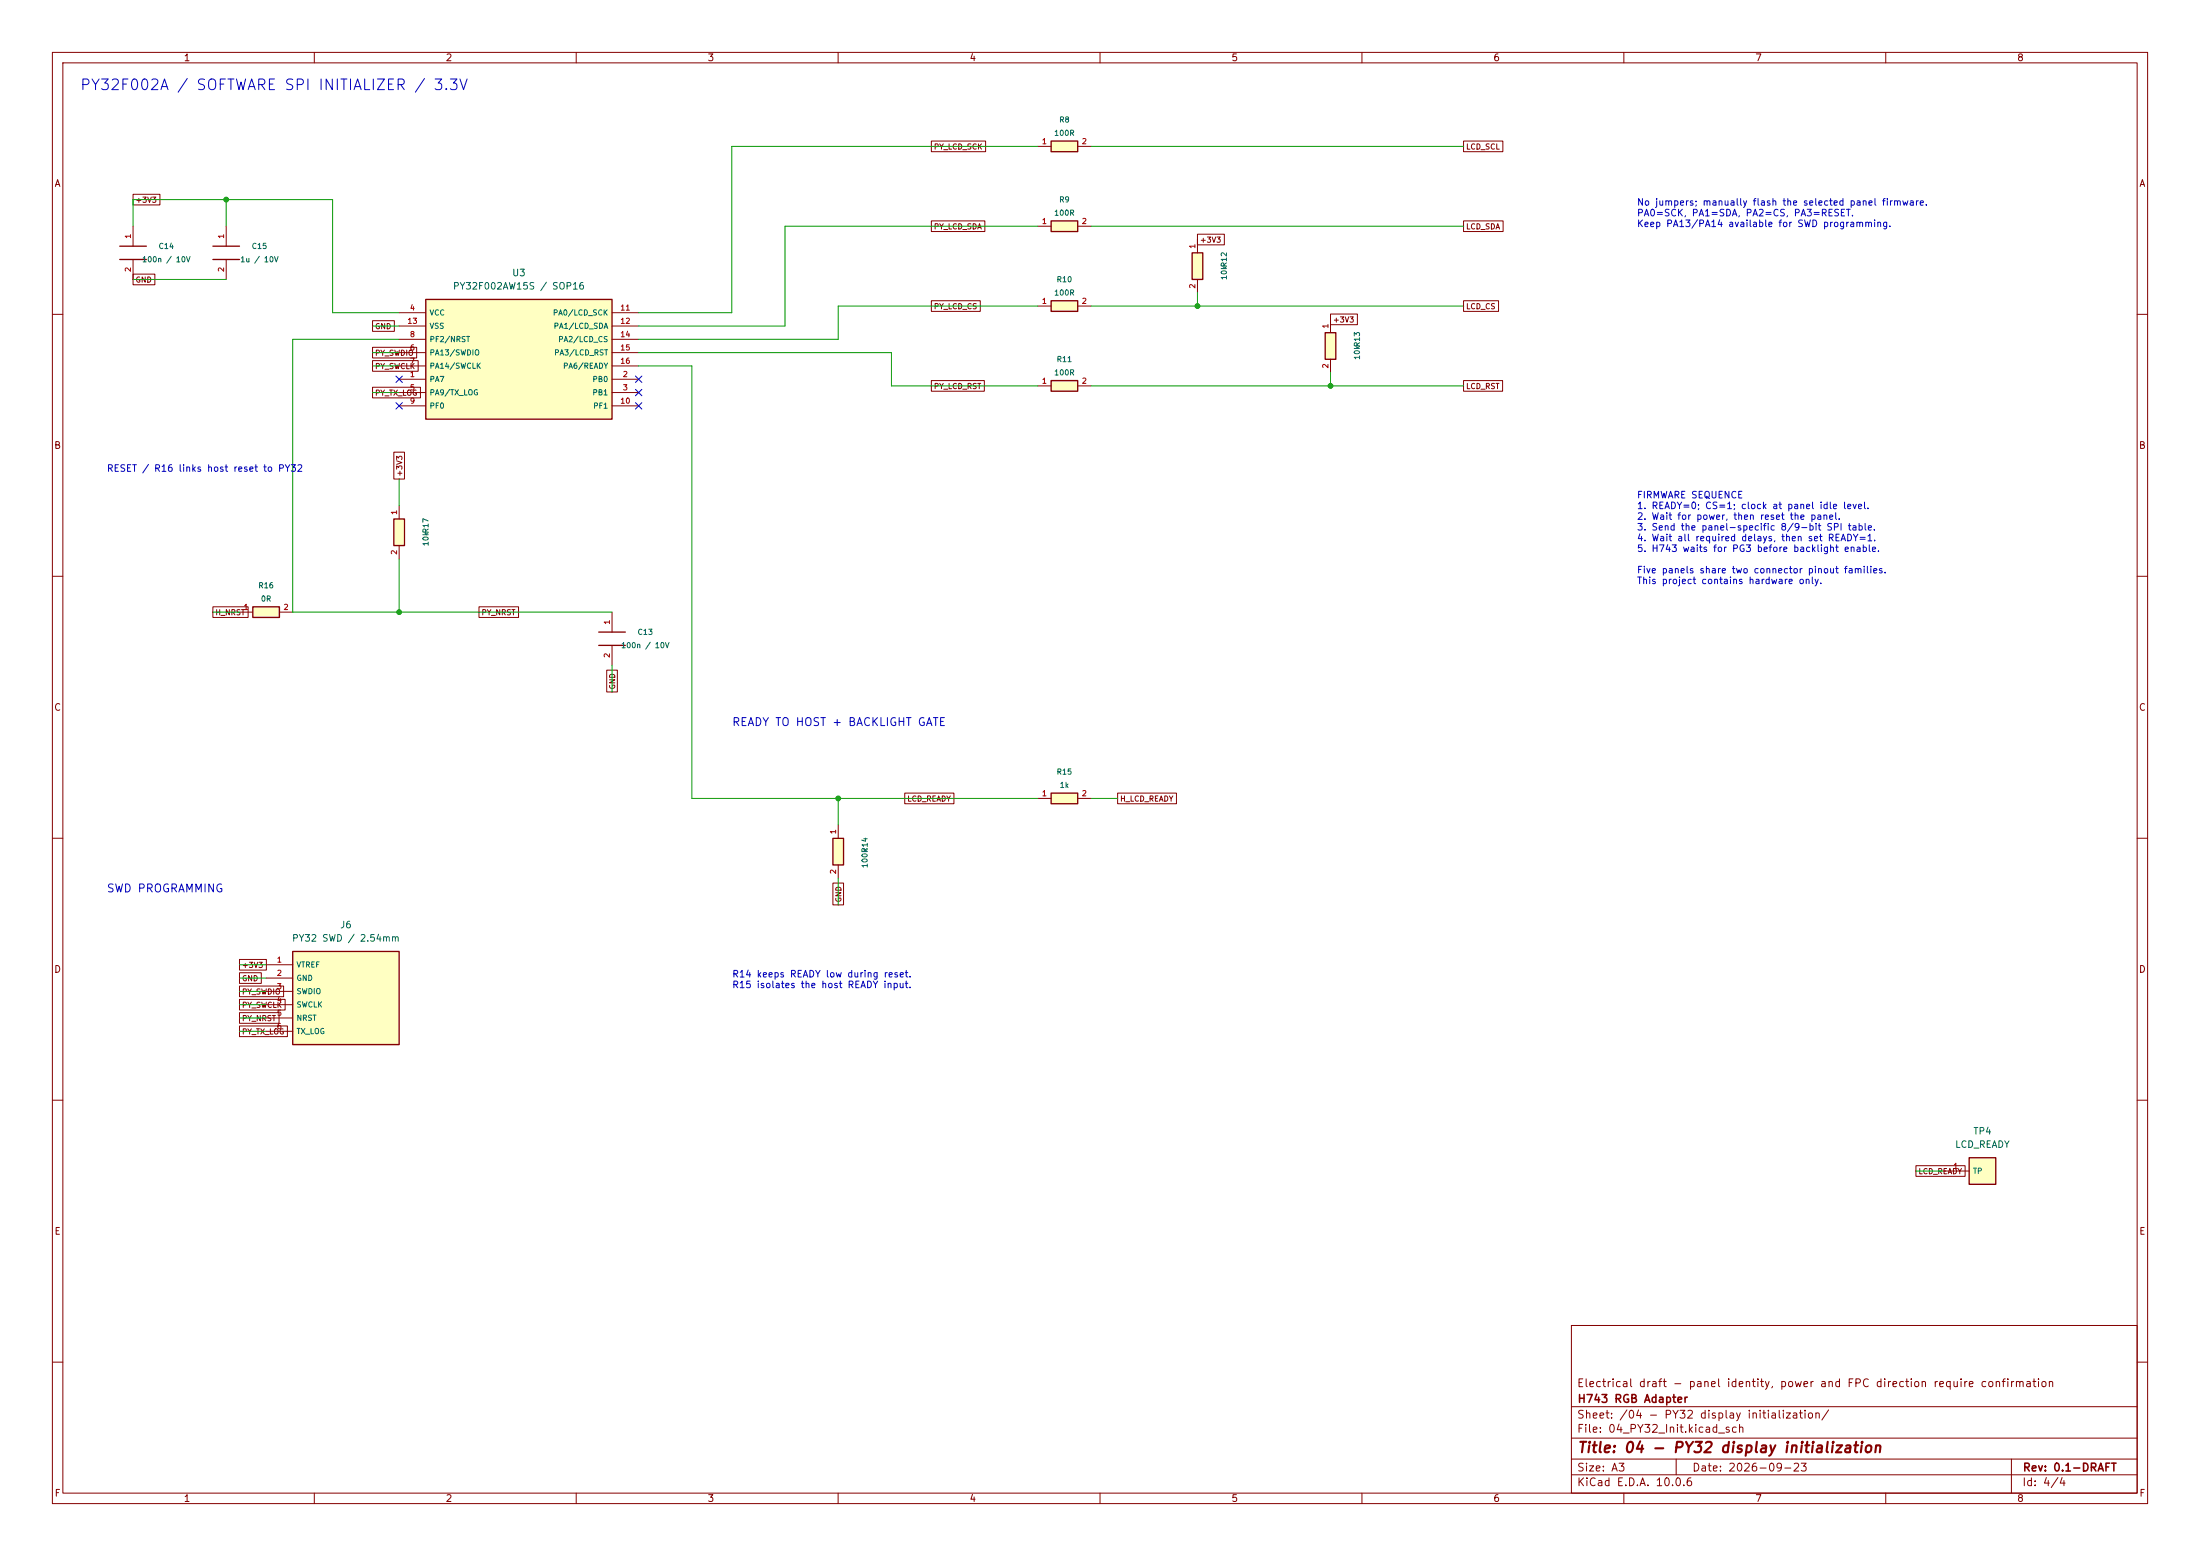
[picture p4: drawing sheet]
(kicad_sch
 (version 20260306)
 (generator "eeschema")
 (generator_version "10.0")
 (paper "A3")
 (title_block
  (title "04 - PY32 display initialization")
  (date "2026-09-23")
  (rev "0.1-DRAFT")
  (company "H743 RGB Adapter")
  (comment 1 "Electrical draft - panel identity, power and FPC direction require confirmation"))
 (lib_symbols
  (symbol "Adapter:C"
   (pin_names
    (offset 0.635) (hide yes)) (exclude_from_sim no) (in_bom yes) (on_board yes)
   (in_pos_files yes)
   (duplicate_pin_numbers_are_jumpers no)
   (property "Reference" "C" (at 0 5.08 0) (show_name no) (do_not_autoplace no) (effects (font (size 1.27 1.27))))
   (property "Value" "C" (at 0 2.54 0) (show_name no) (do_not_autoplace no) (effects (font (size 1.27 1.27))))
   (property "Footprint" "" (at 0 0 0) (show_name no) (do_not_autoplace no) (hide yes) (effects (font (size 1.27 1.27))))
   (property "Datasheet" "" (at 0 0 0) (show_name no) (do_not_autoplace no) (hide yes) (effects (font (size 1.27 1.27))))
   (property "Description" "" (at 0 0 0) (show_name no) (do_not_autoplace no) (hide yes) (effects (font (size 1.27 1.27))))
   (symbol "C_0_1"
    (polyline (pts (xy -2.54 1.27) (xy 2.54 1.27)) (stroke (width 0.254) (type default)) (fill (type none)))
    (polyline (pts (xy -2.54 -1.27) (xy 2.54 -1.27)) (stroke (width 0.254) (type default)) (fill (type none))))
   (symbol "C_1_1"
    (pin passive line (at 0 5.08 270) (length 3.81) (name "" (effects (font (size 1.016 1.016)))) (number "1" (effects (font (size 1.016 1.016)))))
    (pin passive line (at 0 -5.08 90) (length 3.81) (name "" (effects (font (size 1.016 1.016)))) (number "2" (effects (font (size 1.016 1.016))))))
   (embedded_fonts no))
  (symbol "Adapter:PY32F002AW15S"
   (pin_names
    (offset 0.635)) (exclude_from_sim no) (in_bom yes) (on_board yes)
   (in_pos_files yes)
   (duplicate_pin_numbers_are_jumpers no)
   (property "Reference" "U" (at 0 16.51 0) (show_name no) (do_not_autoplace no) (effects (font (size 1.27 1.27))))
   (property "Value" "PY32F002AW15S" (at 0 13.97 0) (show_name no) (do_not_autoplace no) (effects (font (size 1.27 1.27))))
   (property "Footprint" "" (at 0 0 0) (show_name no) (do_not_autoplace no) (hide yes) (effects (font (size 1.27 1.27))))
   (property "Datasheet" "" (at 0 0 0) (show_name no) (do_not_autoplace no) (hide yes) (effects (font (size 1.27 1.27))))
   (property "Description" "Puya PY32F002AW15S, SOP16 150mil; GPIO SPI supports 8/9 bit protocol when firmware configured." (at 0 0 0) (show_name no) (do_not_autoplace no) (hide yes) (effects (font (size 1.27 1.27))))
   (symbol "PY32F002AW15S_0_1"
    (rectangle (start -17.78 11.43) (end 17.78 -11.43) (stroke (width 0.254) (type default)) (fill (type background))))
   (symbol "PY32F002AW15S_1_1"
    (pin bidirectional line (at -22.86 -3.81 0) (length 5.08) (name "PA7" (effects (font (size 1.016 1.016)))) (number "1" (effects (font (size 1.016 1.016)))))
    (pin bidirectional line (at 22.86 -3.81 180) (length 5.08) (name "PB0" (effects (font (size 1.016 1.016)))) (number "2" (effects (font (size 1.016 1.016)))))
    (pin bidirectional line (at 22.86 -6.35 180) (length 5.08) (name "PB1" (effects (font (size 1.016 1.016)))) (number "3" (effects (font (size 1.016 1.016)))))
    (pin power_in line (at -22.86 8.89 0) (length 5.08) (name "VCC" (effects (font (size 1.016 1.016)))) (number "4" (effects (font (size 1.016 1.016)))))
    (pin bidirectional line (at -22.86 -6.35 0) (length 5.08) (name "PA9/TX_LOG" (effects (font (size 1.016 1.016)))) (number "5" (effects (font (size 1.016 1.016)))))
    (pin bidirectional line (at -22.86 1.27 0) (length 5.08) (name "PA13/SWDIO" (effects (font (size 1.016 1.016)))) (number "6" (effects (font (size 1.016 1.016)))))
    (pin input line (at -22.86 -1.27 0) (length 5.08) (name "PA14/SWCLK" (effects (font (size 1.016 1.016)))) (number "7" (effects (font (size 1.016 1.016)))))
    (pin input line (at -22.86 3.81 0) (length 5.08) (name "PF2/NRST" (effects (font (size 1.016 1.016)))) (number "8" (effects (font (size 1.016 1.016)))))
    (pin bidirectional line (at -22.86 -8.89 0) (length 5.08) (name "PF0" (effects (font (size 1.016 1.016)))) (number "9" (effects (font (size 1.016 1.016)))))
    (pin bidirectional line (at 22.86 -8.89 180) (length 5.08) (name "PF1" (effects (font (size 1.016 1.016)))) (number "10" (effects (font (size 1.016 1.016)))))
    (pin bidirectional line (at 22.86 8.89 180) (length 5.08) (name "PA0/LCD_SCK" (effects (font (size 1.016 1.016)))) (number "11" (effects (font (size 1.016 1.016)))))
    (pin bidirectional line (at 22.86 6.35 180) (length 5.08) (name "PA1/LCD_SDA" (effects (font (size 1.016 1.016)))) (number "12" (effects (font (size 1.016 1.016)))))
    (pin power_in line (at -22.86 6.35 0) (length 5.08) (name "VSS" (effects (font (size 1.016 1.016)))) (number "13" (effects (font (size 1.016 1.016)))))
    (pin bidirectional line (at 22.86 3.81 180) (length 5.08) (name "PA2/LCD_CS" (effects (font (size 1.016 1.016)))) (number "14" (effects (font (size 1.016 1.016)))))
    (pin bidirectional line (at 22.86 1.27 180) (length 5.08) (name "PA3/LCD_RST" (effects (font (size 1.016 1.016)))) (number "15" (effects (font (size 1.016 1.016)))))
    (pin bidirectional line (at 22.86 -1.27 180) (length 5.08) (name "PA6/READY" (effects (font (size 1.016 1.016)))) (number "16" (effects (font (size 1.016 1.016))))))
   (embedded_fonts no))
  (symbol "Adapter:R"
   (pin_names
    (offset 0.635) (hide yes)) (exclude_from_sim no) (in_bom yes) (on_board yes)
   (in_pos_files yes)
   (duplicate_pin_numbers_are_jumpers no)
   (property "Reference" "R" (at 0 5.08 0) (show_name no) (do_not_autoplace no) (effects (font (size 1.27 1.27))))
   (property "Value" "R" (at 0 2.54 0) (show_name no) (do_not_autoplace no) (effects (font (size 1.27 1.27))))
   (property "Footprint" "" (at 0 0 0) (show_name no) (do_not_autoplace no) (hide yes) (effects (font (size 1.27 1.27))))
   (property "Datasheet" "" (at 0 0 0) (show_name no) (do_not_autoplace no) (hide yes) (effects (font (size 1.27 1.27))))
   (property "Description" "" (at 0 0 0) (show_name no) (do_not_autoplace no) (hide yes) (effects (font (size 1.27 1.27))))
   (symbol "R_0_1"
    (rectangle (start -2.54 1.016) (end 2.54 -1.016) (stroke (width 0.254) (type default)) (fill (type background))))
   (symbol "R_1_1"
    (pin passive line (at -5.08 0 0) (length 2.54) (name "" (effects (font (size 1.016 1.016)))) (number "1" (effects (font (size 1.016 1.016)))))
    (pin passive line (at 5.08 0 180) (length 2.54) (name "" (effects (font (size 1.016 1.016)))) (number "2" (effects (font (size 1.016 1.016))))))
   (embedded_fonts no))
  (symbol "Adapter:SWD6"
   (pin_names
    (offset 0.635)) (exclude_from_sim no) (in_bom yes) (on_board yes)
   (in_pos_files yes)
   (duplicate_pin_numbers_are_jumpers no)
   (property "Reference" "J" (at 0 13.97 0) (show_name no) (do_not_autoplace no) (effects (font (size 1.27 1.27))))
   (property "Value" "SWD6" (at 0 11.43 0) (show_name no) (do_not_autoplace no) (effects (font (size 1.27 1.27))))
   (property "Footprint" "" (at 0 0 0) (show_name no) (do_not_autoplace no) (hide yes) (effects (font (size 1.27 1.27))))
   (property "Datasheet" "" (at 0 0 0) (show_name no) (do_not_autoplace no) (hide yes) (effects (font (size 1.27 1.27))))
   (property "Description" "" (at 0 0 0) (show_name no) (do_not_autoplace no) (hide yes) (effects (font (size 1.27 1.27))))
   (symbol "SWD6_0_1"
    (rectangle (start -10.16 8.89) (end 10.16 -8.89) (stroke (width 0.254) (type default)) (fill (type background))))
   (symbol "SWD6_1_1"
    (pin passive line (at -15.24 6.35 0) (length 5.08) (name "VTREF" (effects (font (size 1.016 1.016)))) (number "1" (effects (font (size 1.016 1.016)))))
    (pin passive line (at -15.24 3.81 0) (length 5.08) (name "GND" (effects (font (size 1.016 1.016)))) (number "2" (effects (font (size 1.016 1.016)))))
    (pin passive line (at -15.24 1.27 0) (length 5.08) (name "SWDIO" (effects (font (size 1.016 1.016)))) (number "3" (effects (font (size 1.016 1.016)))))
    (pin passive line (at -15.24 -1.27 0) (length 5.08) (name "SWCLK" (effects (font (size 1.016 1.016)))) (number "4" (effects (font (size 1.016 1.016)))))
    (pin passive line (at -15.24 -3.81 0) (length 5.08) (name "NRST" (effects (font (size 1.016 1.016)))) (number "5" (effects (font (size 1.016 1.016)))))
    (pin passive line (at -15.24 -6.35 0) (length 5.08) (name "TX_LOG" (effects (font (size 1.016 1.016)))) (number "6" (effects (font (size 1.016 1.016))))))
   (embedded_fonts no))
  (symbol "Adapter:TESTPOINT"
   (pin_names
    (offset 0.635)) (exclude_from_sim no) (in_bom yes) (on_board yes)
   (in_pos_files yes)
   (duplicate_pin_numbers_are_jumpers no)
   (property "Reference" "TP" (at 0 7.62 0) (show_name no) (do_not_autoplace no) (effects (font (size 1.27 1.27))))
   (property "Value" "TESTPOINT" (at 0 5.08 0) (show_name no) (do_not_autoplace no) (effects (font (size 1.27 1.27))))
   (property "Footprint" "" (at 0 0 0) (show_name no) (do_not_autoplace no) (hide yes) (effects (font (size 1.27 1.27))))
   (property "Datasheet" "" (at 0 0 0) (show_name no) (do_not_autoplace no) (hide yes) (effects (font (size 1.27 1.27))))
   (property "Description" "" (at 0 0 0) (show_name no) (do_not_autoplace no) (hide yes) (effects (font (size 1.27 1.27))))
   (symbol "TESTPOINT_0_1"
    (rectangle (start -2.54 2.54) (end 2.54 -2.54) (stroke (width 0.254) (type default)) (fill (type background))))
   (symbol "TESTPOINT_1_1"
    (pin passive line (at -7.62 0 0) (length 5.08) (name "TP" (effects (font (size 1.016 1.016)))) (number "1" (effects (font (size 1.016 1.016))))))
   (embedded_fonts no)))
 (text "RESET / R16 links host reset to PY32"
  (exclude_from_sim no)
  (at 20.32 88.9 0)
  (effects (font (size 1.27 1.27)) (justify left top)))
 (text "READY TO HOST + BACKLIGHT GATE"
  (exclude_from_sim no)
  (at 139.7 137.16 0)
  (effects (font (size 1.524 1.524)) (justify left top)))
 (text "No jumpers; manually flash the selected panel firmware.\nPA0=SCK, PA1=SDA, PA2=CS, PA3=RESET.\nKeep PA13/PA14 available for SWD programming."
  (exclude_from_sim no)
  (at 312.42 38.1 0)
  (effects (font (size 1.27 1.27)) (justify left top)))
 (text "R14 keeps READY low during reset.\nR15 isolates the host READY input."
  (exclude_from_sim no)
  (at 139.7 185.42 0)
  (effects (font (size 1.27 1.27)) (justify left top)))
 (text "PY32F002A / SOFTWARE SPI INITIALIZER / 3.3V"
  (exclude_from_sim no)
  (at 15.24 15.24 0)
  (effects (font (size 2.032 2.032)) (justify left top)))
 (text "SWD PROGRAMMING"
  (exclude_from_sim no)
  (at 20.32 168.91 0)
  (effects (font (size 1.524 1.524)) (justify left top)))
 (text "FIRMWARE SEQUENCE\n1. READY=0; CS=1; clock at panel idle level.\n2. Wait for power, then reset the panel.\n3. Send the panel-specific 8/9-bit SPI table.\n4. Wait all required delays, then set READY=1.\n5. H743 waits for PG3 before backlight enable.\n\nFive panels share two connector pinout families.\nThis project contains hardware only."
  (exclude_from_sim no)
  (at 312.42 93.98 0)
  (effects (font (size 1.27 1.27)) (justify left top)))
 (junction
  (at 43.18 38.1)
  (diameter 0)
  (color 0 0 0 0))
 (junction
  (at 254 73.66)
  (diameter 0)
  (color 0 0 0 0))
 (junction
  (at 76.2 116.84)
  (diameter 0)
  (color 0 0 0 0))
 (junction
  (at 228.6 58.42)
  (diameter 0)
  (color 0 0 0 0))
 (junction
  (at 160.02 152.4)
  (diameter 0)
  (color 0 0 0 0))
 (no_connect
  (at 121.92 72.39))
 (no_connect
  (at 121.92 77.47))
 (no_connect
  (at 121.92 74.93))
 (no_connect
  (at 76.2 72.39))
 (no_connect
  (at 76.2 77.47))
 (wire
  (pts (xy 63.5 38.1) (xy 63.5 59.69))
  (stroke (width 0) (type default)))
 (wire
  (pts (xy 170.18 73.66) (xy 198.12 73.66))
  (stroke (width 0) (type default)))
 (wire
  (pts (xy 121.92 69.85) (xy 132.08 69.85))
  (stroke (width 0) (type default)))
 (wire
  (pts (xy 160.02 167.64) (xy 160.02 172.72))
  (stroke (width 0) (type default)))
 (wire
  (pts (xy 121.92 59.69) (xy 139.7 59.69))
  (stroke (width 0) (type default)))
 (wire
  (pts (xy 121.92 67.31) (xy 170.18 67.31))
  (stroke (width 0) (type default)))
 (wire
  (pts (xy 43.18 43.18) (xy 43.18 38.1))
  (stroke (width 0) (type default)))
 (wire
  (pts (xy 208.28 152.4) (xy 213.36 152.4))
  (stroke (width 0) (type default)))
 (wire
  (pts (xy 149.86 43.18) (xy 198.12 43.18))
  (stroke (width 0) (type default)))
 (wire
  (pts (xy 132.08 69.85) (xy 132.08 152.4))
  (stroke (width 0) (type default)))
 (wire
  (pts (xy 170.18 67.31) (xy 170.18 73.66))
  (stroke (width 0) (type default)))
 (wire
  (pts (xy 50.8 184.15) (xy 45.72 184.15))
  (stroke (width 0) (type default)))
 (wire
  (pts (xy 76.2 69.85) (xy 71.12 69.85))
  (stroke (width 0) (type default)))
 (wire
  (pts (xy 50.8 196.85) (xy 45.72 196.85))
  (stroke (width 0) (type default)))
 (wire
  (pts (xy 208.28 27.94) (xy 279.4 27.94))
  (stroke (width 0) (type default)))
 (wire
  (pts (xy 160.02 58.42) (xy 198.12 58.42))
  (stroke (width 0) (type default)))
 (wire
  (pts (xy 139.7 59.69) (xy 139.7 27.94))
  (stroke (width 0) (type default)))
 (wire
  (pts (xy 50.8 194.31) (xy 45.72 194.31))
  (stroke (width 0) (type default)))
 (wire
  (pts (xy 76.2 64.77) (xy 55.88 64.77))
  (stroke (width 0) (type default)))
 (wire
  (pts (xy 121.92 62.23) (xy 149.86 62.23))
  (stroke (width 0) (type default)))
 (wire
  (pts (xy 228.6 55.88) (xy 228.6 58.42))
  (stroke (width 0) (type default)))
 (wire
  (pts (xy 149.86 62.23) (xy 149.86 43.18))
  (stroke (width 0) (type default)))
 (wire
  (pts (xy 370.84 223.52) (xy 365.76 223.52))
  (stroke (width 0) (type default)))
 (wire
  (pts (xy 45.72 116.84) (xy 40.64 116.84))
  (stroke (width 0) (type default)))
 (wire
  (pts (xy 121.92 64.77) (xy 160.02 64.77))
  (stroke (width 0) (type default)))
 (wire
  (pts (xy 50.8 186.69) (xy 45.72 186.69))
  (stroke (width 0) (type default)))
 (wire
  (pts (xy 55.88 64.77) (xy 55.88 116.84))
  (stroke (width 0) (type default)))
 (wire
  (pts (xy 76.2 96.52) (xy 76.2 91.44))
  (stroke (width 0) (type default)))
 (wire
  (pts (xy 50.8 189.23) (xy 45.72 189.23))
  (stroke (width 0) (type default)))
 (wire
  (pts (xy 76.2 67.31) (xy 71.12 67.31))
  (stroke (width 0) (type default)))
 (wire
  (pts (xy 25.4 53.34) (xy 43.18 53.34))
  (stroke (width 0) (type default)))
 (wire
  (pts (xy 139.7 27.94) (xy 198.12 27.94))
  (stroke (width 0) (type default)))
 (wire
  (pts (xy 50.8 191.77) (xy 45.72 191.77))
  (stroke (width 0) (type default)))
 (wire
  (pts (xy 25.4 38.1) (xy 63.5 38.1))
  (stroke (width 0) (type default)))
 (wire
  (pts (xy 132.08 152.4) (xy 198.12 152.4))
  (stroke (width 0) (type default)))
 (wire
  (pts (xy 76.2 62.23) (xy 71.12 62.23))
  (stroke (width 0) (type default)))
 (wire
  (pts (xy 254 71.12) (xy 254 73.66))
  (stroke (width 0) (type default)))
 (wire
  (pts (xy 160.02 64.77) (xy 160.02 58.42))
  (stroke (width 0) (type default)))
 (wire
  (pts (xy 208.28 58.42) (xy 279.4 58.42))
  (stroke (width 0) (type default)))
 (wire
  (pts (xy 116.84 127) (xy 116.84 132.08))
  (stroke (width 0) (type default)))
 (wire
  (pts (xy 208.28 73.66) (xy 279.4 73.66))
  (stroke (width 0) (type default)))
 (wire
  (pts (xy 76.2 74.93) (xy 71.12 74.93))
  (stroke (width 0) (type default)))
 (wire
  (pts (xy 63.5 59.69) (xy 76.2 59.69))
  (stroke (width 0) (type default)))
 (wire
  (pts (xy 55.88 116.84) (xy 116.84 116.84))
  (stroke (width 0) (type default)))
 (wire
  (pts (xy 208.28 43.18) (xy 279.4 43.18))
  (stroke (width 0) (type default)))
 (wire
  (pts (xy 76.2 106.68) (xy 76.2 116.84))
  (stroke (width 0) (type default)))
 (wire
  (pts (xy 160.02 157.48) (xy 160.02 152.4))
  (stroke (width 0) (type default)))
 (wire
  (pts (xy 25.4 43.18) (xy 25.4 38.1))
  (stroke (width 0) (type default)))
 (global_label "GND"
  (shape passive)
  (at 45.72 186.69 0)
  (effects (font (size 1.016 1.016)) (justify left))
  (property "Intersheetrefs" "${INTERSHEET_REFS}" (at 45.72 186.69 0) (hide yes) (show_name no) (do_not_autoplace no) (effects (font (size 1.27 1.27)))))
 (global_label "+3V3"
  (shape passive)
  (at 254 60.96 0)
  (effects (font (size 1.016 1.016)) (justify left))
  (property "Intersheetrefs" "${INTERSHEET_REFS}" (at 254 60.96 0) (hide yes) (show_name no) (do_not_autoplace no) (effects (font (size 1.27 1.27)))))
 (global_label "PY_SWCLK"
  (shape passive)
  (at 45.72 191.77 0)
  (effects (font (size 1.016 1.016)) (justify left))
  (property "Intersheetrefs" "${INTERSHEET_REFS}" (at 45.72 191.77 0) (hide yes) (show_name no) (do_not_autoplace no) (effects (font (size 1.27 1.27)))))
 (global_label "+3V3"
  (shape passive)
  (at 76.2 91.44 90)
  (effects (font (size 1.016 1.016)) (justify left))
  (property "Intersheetrefs" "${INTERSHEET_REFS}" (at 76.2 91.44 0) (hide yes) (show_name no) (do_not_autoplace no) (effects (font (size 1.27 1.27)))))
 (global_label "H_NRST"
  (shape passive)
  (at 40.64 116.84 180)
  (effects (font (size 1.016 1.016)) (justify right))
  (property "Intersheetrefs" "${INTERSHEET_REFS}" (at 40.64 116.84 0) (hide yes) (show_name no) (do_not_autoplace no) (effects (font (size 1.27 1.27)))))
 (global_label "PY_SWDIO"
  (shape passive)
  (at 45.72 189.23 0)
  (effects (font (size 1.016 1.016)) (justify left))
  (property "Intersheetrefs" "${INTERSHEET_REFS}" (at 45.72 189.23 0) (hide yes) (show_name no) (do_not_autoplace no) (effects (font (size 1.27 1.27)))))
 (global_label "LCD_SCL"
  (shape passive)
  (at 279.4 27.94 0)
  (effects (font (size 1.016 1.016)) (justify left))
  (property "Intersheetrefs" "${INTERSHEET_REFS}" (at 279.4 27.94 0) (hide yes) (show_name no) (do_not_autoplace no) (effects (font (size 1.27 1.27)))))
 (global_label "PY_LCD_SDA"
  (shape passive)
  (at 177.8 43.18 0)
  (effects (font (size 1.016 1.016)) (justify left))
  (property "Intersheetrefs" "${INTERSHEET_REFS}" (at 177.8 43.18 0) (hide yes) (show_name no) (do_not_autoplace no) (effects (font (size 1.27 1.27)))))
 (global_label "PY_LCD_CS"
  (shape passive)
  (at 177.8 58.42 0)
  (effects (font (size 1.016 1.016)) (justify left))
  (property "Intersheetrefs" "${INTERSHEET_REFS}" (at 177.8 58.42 0) (hide yes) (show_name no) (do_not_autoplace no) (effects (font (size 1.27 1.27)))))
 (global_label "PY_SWDIO"
  (shape passive)
  (at 71.12 67.31 180)
  (effects (font (size 1.016 1.016)) (justify right))
  (property "Intersheetrefs" "${INTERSHEET_REFS}" (at 71.12 67.31 0) (hide yes) (show_name no) (do_not_autoplace no) (effects (font (size 1.27 1.27)))))
 (global_label "LCD_RST"
  (shape passive)
  (at 279.4 73.66 0)
  (effects (font (size 1.016 1.016)) (justify left))
  (property "Intersheetrefs" "${INTERSHEET_REFS}" (at 279.4 73.66 0) (hide yes) (show_name no) (do_not_autoplace no) (effects (font (size 1.27 1.27)))))
 (global_label "PY_NRST"
  (shape passive)
  (at 91.44 116.84 0)
  (effects (font (size 1.016 1.016)) (justify left))
  (property "Intersheetrefs" "${INTERSHEET_REFS}" (at 91.44 116.84 0) (hide yes) (show_name no) (do_not_autoplace no) (effects (font (size 1.27 1.27)))))
 (global_label "LCD_READY"
  (shape passive)
  (at 172.72 152.4 0)
  (effects (font (size 1.016 1.016)) (justify left))
  (property "Intersheetrefs" "${INTERSHEET_REFS}" (at 172.72 152.4 0) (hide yes) (show_name no) (do_not_autoplace no) (effects (font (size 1.27 1.27)))))
 (global_label "GND"
  (shape passive)
  (at 160.02 172.72 90)
  (effects (font (size 1.016 1.016)) (justify left))
  (property "Intersheetrefs" "${INTERSHEET_REFS}" (at 160.02 172.72 0) (hide yes) (show_name no) (do_not_autoplace no) (effects (font (size 1.27 1.27)))))
 (global_label "LCD_SDA"
  (shape passive)
  (at 279.4 43.18 0)
  (effects (font (size 1.016 1.016)) (justify left))
  (property "Intersheetrefs" "${INTERSHEET_REFS}" (at 279.4 43.18 0) (hide yes) (show_name no) (do_not_autoplace no) (effects (font (size 1.27 1.27)))))
 (global_label "GND"
  (shape passive)
  (at 25.4 53.34 180)
  (effects (font (size 1.016 1.016)) (justify right))
  (property "Intersheetrefs" "${INTERSHEET_REFS}" (at 25.4 53.34 0) (hide yes) (show_name no) (do_not_autoplace no) (effects (font (size 1.27 1.27)))))
 (global_label "+3V3"
  (shape passive)
  (at 45.72 184.15 0)
  (effects (font (size 1.016 1.016)) (justify left))
  (property "Intersheetrefs" "${INTERSHEET_REFS}" (at 45.72 184.15 0) (hide yes) (show_name no) (do_not_autoplace no) (effects (font (size 1.27 1.27)))))
 (global_label "PY_NRST"
  (shape passive)
  (at 45.72 194.31 0)
  (effects (font (size 1.016 1.016)) (justify left))
  (property "Intersheetrefs" "${INTERSHEET_REFS}" (at 45.72 194.31 0) (hide yes) (show_name no) (do_not_autoplace no) (effects (font (size 1.27 1.27)))))
 (global_label "PY_LCD_RST"
  (shape passive)
  (at 177.8 73.66 0)
  (effects (font (size 1.016 1.016)) (justify left))
  (property "Intersheetrefs" "${INTERSHEET_REFS}" (at 177.8 73.66 0) (hide yes) (show_name no) (do_not_autoplace no) (effects (font (size 1.27 1.27)))))
 (global_label "GND"
  (shape passive)
  (at 71.12 62.23 180)
  (effects (font (size 1.016 1.016)) (justify right))
  (property "Intersheetrefs" "${INTERSHEET_REFS}" (at 71.12 62.23 0) (hide yes) (show_name no) (do_not_autoplace no) (effects (font (size 1.27 1.27)))))
 (global_label "PY_SWCLK"
  (shape passive)
  (at 71.12 69.85 180)
  (effects (font (size 1.016 1.016)) (justify right))
  (property "Intersheetrefs" "${INTERSHEET_REFS}" (at 71.12 69.85 0) (hide yes) (show_name no) (do_not_autoplace no) (effects (font (size 1.27 1.27)))))
 (global_label "H_LCD_READY"
  (shape passive)
  (at 213.36 152.4 0)
  (effects (font (size 1.016 1.016)) (justify left))
  (property "Intersheetrefs" "${INTERSHEET_REFS}" (at 213.36 152.4 0) (hide yes) (show_name no) (do_not_autoplace no) (effects (font (size 1.27 1.27)))))
 (global_label "GND"
  (shape passive)
  (at 116.84 132.08 90)
  (effects (font (size 1.016 1.016)) (justify left))
  (property "Intersheetrefs" "${INTERSHEET_REFS}" (at 116.84 132.08 0) (hide yes) (show_name no) (do_not_autoplace no) (effects (font (size 1.27 1.27)))))
 (global_label "LCD_CS"
  (shape passive)
  (at 279.4 58.42 0)
  (effects (font (size 1.016 1.016)) (justify left))
  (property "Intersheetrefs" "${INTERSHEET_REFS}" (at 279.4 58.42 0) (hide yes) (show_name no) (do_not_autoplace no) (effects (font (size 1.27 1.27)))))
 (global_label "+3V3"
  (shape passive)
  (at 25.4 38.1 180)
  (effects (font (size 1.016 1.016)) (justify right))
  (property "Intersheetrefs" "${INTERSHEET_REFS}" (at 25.4 38.1 0) (hide yes) (show_name no) (do_not_autoplace no) (effects (font (size 1.27 1.27)))))
 (global_label "PY_TX_LOG"
  (shape passive)
  (at 45.72 196.85 0)
  (effects (font (size 1.016 1.016)) (justify left))
  (property "Intersheetrefs" "${INTERSHEET_REFS}" (at 45.72 196.85 0) (hide yes) (show_name no) (do_not_autoplace no) (effects (font (size 1.27 1.27)))))
 (global_label "LCD_READY"
  (shape passive)
  (at 365.76 223.52 180)
  (effects (font (size 1.016 1.016)) (justify right))
  (property "Intersheetrefs" "${INTERSHEET_REFS}" (at 365.76 223.52 0) (hide yes) (show_name no) (do_not_autoplace no) (effects (font (size 1.27 1.27)))))
 (global_label "+3V3"
  (shape passive)
  (at 228.6 45.72 0)
  (effects (font (size 1.016 1.016)) (justify left))
  (property "Intersheetrefs" "${INTERSHEET_REFS}" (at 228.6 45.72 0) (hide yes) (show_name no) (do_not_autoplace no) (effects (font (size 1.27 1.27)))))
 (global_label "PY_TX_LOG"
  (shape passive)
  (at 71.12 74.93 180)
  (effects (font (size 1.016 1.016)) (justify right))
  (property "Intersheetrefs" "${INTERSHEET_REFS}" (at 71.12 74.93 0) (hide yes) (show_name no) (do_not_autoplace no) (effects (font (size 1.27 1.27)))))
 (global_label "PY_LCD_SCK"
  (shape passive)
  (at 177.8 27.94 0)
  (effects (font (size 1.016 1.016)) (justify left))
  (property "Intersheetrefs" "${INTERSHEET_REFS}" (at 177.8 27.94 0) (hide yes) (show_name no) (do_not_autoplace no) (effects (font (size 1.27 1.27)))))
 (symbol
  (lib_id "Adapter:R")
  (at 254 66.04 270)
  (unit 1)
  (body_style 1)
  (exclude_from_sim no)
  (in_bom yes)
  (on_board yes)
  (in_pos_files yes)
  (dnp no)
  (property "Reference" "R13" (at 259.08 64.77 0) (show_name no) (do_not_autoplace no) (effects (font (size 1.016 1.016))))
  (property "Value" "10k" (at 259.08 67.31 0) (show_name no) (do_not_autoplace no) (effects (font (size 1.016 1.016))))
  (property "Footprint" "Resistor_SMD:R_0603_1608Metric" (at 254 66.04 0) (hide yes) (show_name no) (do_not_autoplace no) (effects (font (size 1.016 1.016))))
  (property "Datasheet" "" (at 254 66.04 0) (hide yes) (show_name no) (do_not_autoplace no) (effects (font (size 1.016 1.016))))
  (property "Description" "" (at 254 66.04 0) (show_name no) (do_not_autoplace no) (effects (font (size 1.27 1.27))))
  (property "Design_Note" "" (at 254 66.04 0) (hide yes) (show_name no) (do_not_autoplace no) (effects (font (size 1.016 1.016))))
  (pin "1")
  (pin "2"))
 (symbol
  (lib_id "Adapter:R")
  (at 203.2 152.4 0)
  (unit 1)
  (body_style 1)
  (exclude_from_sim no)
  (in_bom yes)
  (on_board yes)
  (in_pos_files yes)
  (dnp no)
  (property "Reference" "R15" (at 203.2 147.32 0) (show_name no) (do_not_autoplace no) (effects (font (size 1.016 1.016))))
  (property "Value" "1k" (at 203.2 149.86 0) (show_name no) (do_not_autoplace no) (effects (font (size 1.016 1.016))))
  (property "Footprint" "Resistor_SMD:R_0603_1608Metric" (at 203.2 152.4 0) (hide yes) (show_name no) (do_not_autoplace no) (effects (font (size 1.016 1.016))))
  (property "Datasheet" "" (at 203.2 152.4 0) (hide yes) (show_name no) (do_not_autoplace no) (effects (font (size 1.016 1.016))))
  (property "Description" "" (at 203.2 152.4 0) (show_name no) (do_not_autoplace no) (effects (font (size 1.27 1.27))))
  (property "Design_Note" "PG3 on host must be INPUT; provides init-ready handshake." (at 203.2 152.4 0) (hide yes) (show_name no) (do_not_autoplace no) (effects (font (size 1.016 1.016))))
  (pin "1")
  (pin "2"))
 (symbol
  (lib_id "Adapter:R")
  (at 160.02 162.56 270)
  (unit 1)
  (body_style 1)
  (exclude_from_sim no)
  (in_bom yes)
  (on_board yes)
  (in_pos_files yes)
  (dnp no)
  (property "Reference" "R14" (at 165.1 161.29 0) (show_name no) (do_not_autoplace no) (effects (font (size 1.016 1.016))))
  (property "Value" "100k" (at 165.1 163.83 0) (show_name no) (do_not_autoplace no) (effects (font (size 1.016 1.016))))
  (property "Footprint" "Resistor_SMD:R_0603_1608Metric" (at 160.02 162.56 0) (hide yes) (show_name no) (do_not_autoplace no) (effects (font (size 1.016 1.016))))
  (property "Datasheet" "" (at 160.02 162.56 0) (hide yes) (show_name no) (do_not_autoplace no) (effects (font (size 1.016 1.016))))
  (property "Description" "" (at 160.02 162.56 0) (show_name no) (do_not_autoplace no) (effects (font (size 1.27 1.27))))
  (property "Design_Note" "" (at 160.02 162.56 0) (hide yes) (show_name no) (do_not_autoplace no) (effects (font (size 1.016 1.016))))
  (pin "1")
  (pin "2"))
 (symbol
  (lib_id "Adapter:R")
  (at 76.2 101.6 270)
  (unit 1)
  (body_style 1)
  (exclude_from_sim no)
  (in_bom yes)
  (on_board yes)
  (in_pos_files yes)
  (dnp no)
  (property "Reference" "R17" (at 81.28 100.33 0) (show_name no) (do_not_autoplace no) (effects (font (size 1.016 1.016))))
  (property "Value" "10k" (at 81.28 102.87 0) (show_name no) (do_not_autoplace no) (effects (font (size 1.016 1.016))))
  (property "Footprint" "Resistor_SMD:R_0603_1608Metric" (at 76.2 101.6 0) (hide yes) (show_name no) (do_not_autoplace no) (effects (font (size 1.016 1.016))))
  (property "Datasheet" "" (at 76.2 101.6 0) (hide yes) (show_name no) (do_not_autoplace no) (effects (font (size 1.016 1.016))))
  (property "Description" "" (at 76.2 101.6 0) (show_name no) (do_not_autoplace no) (effects (font (size 1.27 1.27))))
  (property "Design_Note" "" (at 76.2 101.6 0) (hide yes) (show_name no) (do_not_autoplace no) (effects (font (size 1.016 1.016))))
  (pin "1")
  (pin "2"))
 (symbol
  (lib_id "Adapter:C")
  (at 116.84 121.92 0)
  (unit 1)
  (body_style 1)
  (exclude_from_sim no)
  (in_bom yes)
  (on_board yes)
  (in_pos_files yes)
  (dnp no)
  (property "Reference" "C13" (at 123.19 120.65 0) (show_name no) (do_not_autoplace no) (effects (font (size 1.016 1.016))))
  (property "Value" "100n" (at 123.19 123.19 0) (show_name no) (do_not_autoplace no) (effects (font (size 1.016 1.016))))
  (property "Footprint" "Capacitor_SMD:C_0603_1608Metric" (at 116.84 121.92 0) (hide yes) (show_name no) (do_not_autoplace no) (effects (font (size 1.016 1.016))))
  (property "Datasheet" "" (at 116.84 121.92 0) (hide yes) (show_name no) (do_not_autoplace no) (effects (font (size 1.016 1.016))))
  (property "Description" "" (at 116.84 121.92 0) (show_name no) (do_not_autoplace no) (effects (font (size 1.27 1.27))))
  (property "Design_Note" "" (at 116.84 121.92 0) (hide yes) (show_name no) (do_not_autoplace no) (effects (font (size 1.016 1.016))))
  (pin "1")
  (pin "2"))
 (symbol
  (lib_id "Adapter:C")
  (at 43.18 48.26 0)
  (unit 1)
  (body_style 1)
  (exclude_from_sim no)
  (in_bom no)
  (on_board yes)
  (in_pos_files yes)
  (dnp yes)
  (property "Reference" "C15" (at 49.53 46.99 0) (show_name no) (do_not_autoplace no) (effects (font (size 1.016 1.016))))
  (property "Value" "1u" (at 49.53 49.53 0) (show_name no) (do_not_autoplace no) (effects (font (size 1.016 1.016))))
  (property "Footprint" "Capacitor_SMD:C_0603_1608Metric" (at 43.18 48.26 0) (hide yes) (show_name no) (do_not_autoplace no) (effects (font (size 1.016 1.016))))
  (property "Datasheet" "" (at 43.18 48.26 0) (hide yes) (show_name no) (do_not_autoplace no) (effects (font (size 1.016 1.016))))
  (property "Description" "" (at 43.18 48.26 0) (show_name no) (do_not_autoplace no) (effects (font (size 1.27 1.27))))
  (property "Design_Note" "" (at 43.18 48.26 0) (hide yes) (show_name no) (do_not_autoplace no) (effects (font (size 1.016 1.016))))
  (pin "1")
  (pin "2"))
 (symbol
  (lib_id "Adapter:PY32F002AW15S")
  (at 99.06 68.58 0)
  (unit 1)
  (body_style 1)
  (exclude_from_sim no)
  (in_bom yes)
  (on_board yes)
  (in_pos_files yes)
  (dnp no)
  (property "Reference" "U3" (at 99.06 52.07 0) (show_name no) (do_not_autoplace no) (effects (font (size 1.27 1.27))))
  (property "Value" "PY32F002AW15S / SOP16" (at 99.06 54.61 0) (show_name no) (do_not_autoplace no) (effects (font (size 1.27 1.27))))
  (property "Footprint" "Adapter:SOIC16" (at 99.06 68.58 0) (hide yes) (show_name no) (do_not_autoplace no) (effects (font (size 1.27 1.27))))
  (property "Datasheet" "https://www.puyasemi.com/download_path/%E6%95%B0%E6%8D%AE%E6%89%8B%E5%86%8C/MCU%20%E5%BE%AE%E5%A4%84%E7%90%86%E5%99%A8/PY32F002A_Datasheet_V0.2.pdf" (at 99.06 68.58 0) (hide yes) (show_name no) (do_not_autoplace no) (effects (font (size 1.27 1.27))))
  (property "Description" "" (at 99.06 68.58 0) (show_name no) (do_not_autoplace no) (effects (font (size 1.27 1.27))))
  (property "Design_Note" "Select exact PY32F002AW15S orderable suffix. Other PY32F002 variants/packages have different pinouts." (at 99.06 68.58 0) (hide yes) (show_name no) (do_not_autoplace no) (effects (font (size 1.27 1.27))))
  (pin "4")
  (pin "13")
  (pin "8")
  (pin "6")
  (pin "7")
  (pin "1")
  (pin "5")
  (pin "9")
  (pin "11")
  (pin "12")
  (pin "14")
  (pin "15")
  (pin "16")
  (pin "2")
  (pin "3")
  (pin "10"))
 (symbol
  (lib_id "Adapter:R")
  (at 50.8 116.84 0)
  (unit 1)
  (body_style 1)
  (exclude_from_sim no)
  (in_bom no)
  (on_board yes)
  (in_pos_files yes)
  (dnp yes)
  (property "Reference" "R16" (at 50.8 111.76 0) (show_name no) (do_not_autoplace no) (effects (font (size 1.016 1.016))))
  (property "Value" "0R" (at 50.8 114.3 0) (show_name no) (do_not_autoplace no) (effects (font (size 1.016 1.016))))
  (property "Footprint" "Resistor_SMD:R_0603_1608Metric" (at 50.8 116.84 0) (hide yes) (show_name no) (do_not_autoplace no) (effects (font (size 1.016 1.016))))
  (property "Datasheet" "" (at 50.8 116.84 0) (hide yes) (show_name no) (do_not_autoplace no) (effects (font (size 1.016 1.016))))
  (property "Description" "" (at 50.8 116.84 0) (show_name no) (do_not_autoplace no) (effects (font (size 1.27 1.27))))
  (property "Design_Note" "Host reset link. DNP for isolated MCU debugging; confirm host RESET is 3.3V domain." (at 50.8 116.84 0) (hide yes) (show_name no) (do_not_autoplace no) (effects (font (size 1.016 1.016))))
  (pin "1")
  (pin "2"))
 (symbol
  (lib_id "Adapter:R")
  (at 228.6 50.8 270)
  (unit 1)
  (body_style 1)
  (exclude_from_sim no)
  (in_bom yes)
  (on_board yes)
  (in_pos_files yes)
  (dnp no)
  (property "Reference" "R12" (at 233.68 49.53 0) (show_name no) (do_not_autoplace no) (effects (font (size 1.016 1.016))))
  (property "Value" "10k" (at 233.68 52.07 0) (show_name no) (do_not_autoplace no) (effects (font (size 1.016 1.016))))
  (property "Footprint" "Resistor_SMD:R_0603_1608Metric" (at 228.6 50.8 0) (hide yes) (show_name no) (do_not_autoplace no) (effects (font (size 1.016 1.016))))
  (property "Datasheet" "" (at 228.6 50.8 0) (hide yes) (show_name no) (do_not_autoplace no) (effects (font (size 1.016 1.016))))
  (property "Description" "" (at 228.6 50.8 0) (show_name no) (do_not_autoplace no) (effects (font (size 1.27 1.27))))
  (property "Design_Note" "" (at 228.6 50.8 0) (hide yes) (show_name no) (do_not_autoplace no) (effects (font (size 1.016 1.016))))
  (pin "1")
  (pin "2"))
 (symbol
  (lib_id "Adapter:TESTPOINT")
  (at 378.46 223.52 0)
  (unit 1)
  (body_style 1)
  (exclude_from_sim no)
  (in_bom yes)
  (on_board yes)
  (in_pos_files yes)
  (dnp no)
  (property "Reference" "TP4" (at 378.46 215.9 0) (show_name no) (do_not_autoplace no) (effects (font (size 1.27 1.27))))
  (property "Value" "LCD_READY" (at 378.46 218.44 0) (show_name no) (do_not_autoplace no) (effects (font (size 1.27 1.27))))
  (property "Footprint" "Adapter:TestPoint" (at 378.46 223.52 0) (hide yes) (show_name no) (do_not_autoplace no) (effects (font (size 1.27 1.27))))
  (property "Datasheet" "" (at 378.46 223.52 0) (hide yes) (show_name no) (do_not_autoplace no) (effects (font (size 1.27 1.27))))
  (property "Description" "" (at 378.46 223.52 0) (show_name no) (do_not_autoplace no) (effects (font (size 1.27 1.27))))
  (property "Design_Note" "" (at 378.46 223.52 0) (hide yes) (show_name no) (do_not_autoplace no) (effects (font (size 1.27 1.27))))
  (pin "1"))
 (symbol
  (lib_id "Adapter:R")
  (at 203.2 27.94 0)
  (unit 1)
  (body_style 1)
  (exclude_from_sim no)
  (in_bom yes)
  (on_board yes)
  (in_pos_files yes)
  (dnp no)
  (property "Reference" "R8" (at 203.2 22.86 0) (show_name no) (do_not_autoplace no) (effects (font (size 1.016 1.016))))
  (property "Value" "100R" (at 203.2 25.4 0) (show_name no) (do_not_autoplace no) (effects (font (size 1.016 1.016))))
  (property "Footprint" "Resistor_SMD:R_0603_1608Metric" (at 203.2 27.94 0) (hide yes) (show_name no) (do_not_autoplace no) (effects (font (size 1.016 1.016))))
  (property "Datasheet" "" (at 203.2 27.94 0) (hide yes) (show_name no) (do_not_autoplace no) (effects (font (size 1.016 1.016))))
  (property "Description" "" (at 203.2 27.94 0) (show_name no) (do_not_autoplace no) (effects (font (size 1.27 1.27))))
  (property "Design_Note" "" (at 203.2 27.94 0) (hide yes) (show_name no) (do_not_autoplace no) (effects (font (size 1.016 1.016))))
  (pin "1")
  (pin "2"))
 (symbol
  (lib_id "Adapter:R")
  (at 203.2 43.18 0)
  (unit 1)
  (body_style 1)
  (exclude_from_sim no)
  (in_bom yes)
  (on_board yes)
  (in_pos_files yes)
  (dnp no)
  (property "Reference" "R9" (at 203.2 38.1 0) (show_name no) (do_not_autoplace no) (effects (font (size 1.016 1.016))))
  (property "Value" "100R" (at 203.2 40.64 0) (show_name no) (do_not_autoplace no) (effects (font (size 1.016 1.016))))
  (property "Footprint" "Resistor_SMD:R_0603_1608Metric" (at 203.2 43.18 0) (hide yes) (show_name no) (do_not_autoplace no) (effects (font (size 1.016 1.016))))
  (property "Datasheet" "" (at 203.2 43.18 0) (hide yes) (show_name no) (do_not_autoplace no) (effects (font (size 1.016 1.016))))
  (property "Description" "" (at 203.2 43.18 0) (show_name no) (do_not_autoplace no) (effects (font (size 1.27 1.27))))
  (property "Design_Note" "" (at 203.2 43.18 0) (hide yes) (show_name no) (do_not_autoplace no) (effects (font (size 1.016 1.016))))
  (pin "1")
  (pin "2"))
 (symbol
  (lib_id "Adapter:SWD6")
  (at 66.04 190.5 0)
  (unit 1)
  (body_style 1)
  (exclude_from_sim no)
  (in_bom yes)
  (on_board yes)
  (in_pos_files yes)
  (dnp no)
  (property "Reference" "J6" (at 66.04 176.53 0) (show_name no) (do_not_autoplace no) (effects (font (size 1.27 1.27))))
  (property "Value" "PY32 SWD / 2.54mm" (at 66.04 179.07 0) (show_name no) (do_not_autoplace no) (effects (font (size 1.27 1.27))))
  (property "Footprint" "Adapter:Header1x06" (at 66.04 190.5 0) (hide yes) (show_name no) (do_not_autoplace no) (effects (font (size 1.27 1.27))))
  (property "Datasheet" "" (at 66.04 190.5 0) (hide yes) (show_name no) (do_not_autoplace no) (effects (font (size 1.27 1.27))))
  (property "Description" "" (at 66.04 190.5 0) (show_name no) (do_not_autoplace no) (effects (font (size 1.27 1.27))))
  (property "Design_Note" "VTREF is a reference output; do not back-power through debugger. PA9 debug UART is firmware-dependent." (at 66.04 190.5 0) (hide yes) (show_name no) (do_not_autoplace no) (effects (font (size 1.27 1.27))))
  (pin "1")
  (pin "2")
  (pin "3")
  (pin "4")
  (pin "5")
  (pin "6"))
 (symbol
  (lib_id "Adapter:C")
  (at 25.4 48.26 0)
  (unit 1)
  (body_style 1)
  (exclude_from_sim no)
  (in_bom yes)
  (on_board yes)
  (in_pos_files yes)
  (dnp no)
  (property "Reference" "C14" (at 31.75 46.99 0) (show_name no) (do_not_autoplace no) (effects (font (size 1.016 1.016))))
  (property "Value" "100n" (at 31.75 49.53 0) (show_name no) (do_not_autoplace no) (effects (font (size 1.016 1.016))))
  (property "Footprint" "Capacitor_SMD:C_0603_1608Metric" (at 25.4 48.26 0) (hide yes) (show_name no) (do_not_autoplace no) (effects (font (size 1.016 1.016))))
  (property "Datasheet" "" (at 25.4 48.26 0) (hide yes) (show_name no) (do_not_autoplace no) (effects (font (size 1.016 1.016))))
  (property "Description" "" (at 25.4 48.26 0) (show_name no) (do_not_autoplace no) (effects (font (size 1.27 1.27))))
  (property "Design_Note" "" (at 25.4 48.26 0) (hide yes) (show_name no) (do_not_autoplace no) (effects (font (size 1.016 1.016))))
  (pin "1")
  (pin "2"))
 (symbol
  (lib_id "Adapter:R")
  (at 203.2 73.66 0)
  (unit 1)
  (body_style 1)
  (exclude_from_sim no)
  (in_bom yes)
  (on_board yes)
  (in_pos_files yes)
  (dnp no)
  (property "Reference" "R11" (at 203.2 68.58 0) (show_name no) (do_not_autoplace no) (effects (font (size 1.016 1.016))))
  (property "Value" "100R" (at 203.2 71.12 0) (show_name no) (do_not_autoplace no) (effects (font (size 1.016 1.016))))
  (property "Footprint" "Resistor_SMD:R_0603_1608Metric" (at 203.2 73.66 0) (hide yes) (show_name no) (do_not_autoplace no) (effects (font (size 1.016 1.016))))
  (property "Datasheet" "" (at 203.2 73.66 0) (hide yes) (show_name no) (do_not_autoplace no) (effects (font (size 1.016 1.016))))
  (property "Description" "" (at 203.2 73.66 0) (show_name no) (do_not_autoplace no) (effects (font (size 1.27 1.27))))
  (property "Design_Note" "" (at 203.2 73.66 0) (hide yes) (show_name no) (do_not_autoplace no) (effects (font (size 1.016 1.016))))
  (pin "1")
  (pin "2"))
 (symbol
  (lib_id "Adapter:R")
  (at 203.2 58.42 0)
  (unit 1)
  (body_style 1)
  (exclude_from_sim no)
  (in_bom yes)
  (on_board yes)
  (in_pos_files yes)
  (dnp no)
  (property "Reference" "R10" (at 203.2 53.34 0) (show_name no) (do_not_autoplace no) (effects (font (size 1.016 1.016))))
  (property "Value" "100R" (at 203.2 55.88 0) (show_name no) (do_not_autoplace no) (effects (font (size 1.016 1.016))))
  (property "Footprint" "Resistor_SMD:R_0603_1608Metric" (at 203.2 58.42 0) (hide yes) (show_name no) (do_not_autoplace no) (effects (font (size 1.016 1.016))))
  (property "Datasheet" "" (at 203.2 58.42 0) (hide yes) (show_name no) (do_not_autoplace no) (effects (font (size 1.016 1.016))))
  (property "Description" "" (at 203.2 58.42 0) (show_name no) (do_not_autoplace no) (effects (font (size 1.27 1.27))))
  (property "Design_Note" "" (at 203.2 58.42 0) (hide yes) (show_name no) (do_not_autoplace no) (effects (font (size 1.016 1.016))))
  (pin "1")
  (pin "2")))
